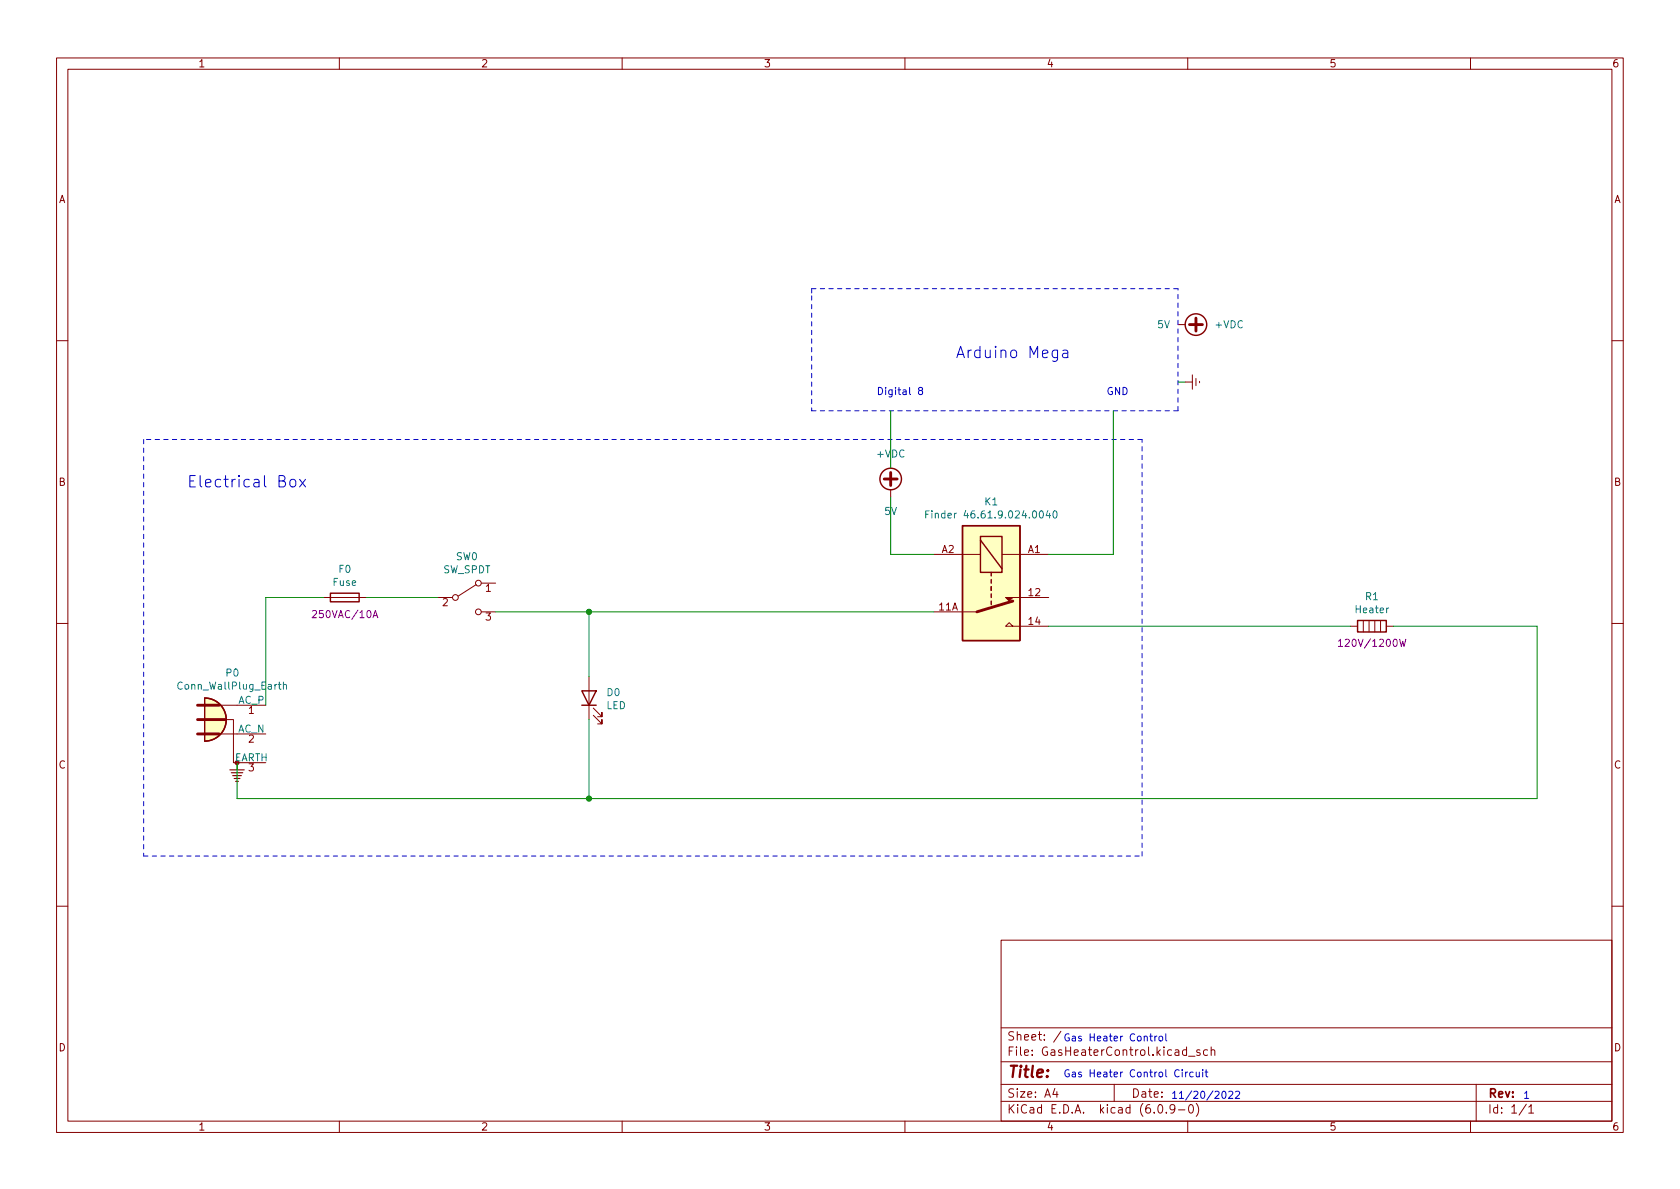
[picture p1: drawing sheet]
<svg xmlns="http://www.w3.org/2000/svg" width="297mm" height="210mm" viewBox="0 0 297 210" stroke-linecap="round" stroke-linejoin="round" font-family="sans-serif">
<g fill="none" stroke="#840000" stroke-width=".18">
<path d="M10 10.2h277v190.1h-277zM12 12.2h273v186.1h-273zM60 10.2v2M110 10.2v2M160 10.2v2M210 10.2v2M260 10.2v2M208.3 57.4h1.2M10 60.2h2M209.5 67.6h1.3M210.8 66.3v2.5M211.5 66.9v1.3"/>
<path d="M212.1 67.4v.3M285 60.2h2M157.5 86.6v1.3M165.1 98h8.3M177.2 98h8.2M10 110.2h2M57.1 105.7h7.7M77.5 105.7h2.5M84.2 103.4l-3.2 2M85.1 103.1h2.5M85.1 108.2h2.5M104.1 119.6v7.6"/>
<path d="M165.1 108.2h7.6M177.8 110.7l.6-.6 .7 .6zM179.1 105.7h6.3M179.1 110.7h6.3M238.8 110.7h1.2M241 109.7v2.1M242.1 109.7v2.1M243.1 109.7v2.1M244.1 109.7v2.1M245.1 110.7h1.3M285 110.2h2M34.9 127.2h6.4v7.7h5.7"/>
<path d="M38.7 129.8h8.3M38.7 124.7h8.3M104.9 126.5l1.5 1.5v-.8v.8h-.7M104.9 125.2l1.5 1.5v-.7v.7h-.7M10 160.2h2M177 166.3h108v32h-108zM285 160.2h2M60 198.3v2M110 198.3v2M160 198.3v2M177 194.8h108M177 191.8h108"/>
<path d="M177 187.8h108M177 181.8h108M186.5 192.5l-.4 1h1M186.9 193v1M187.6 182.4l-1.3 1.9M197 191.8v3M204.9 195.4l.2-.1a.81 .81 0 0 1 .6 .7 .81 .81 0 0 1-.3 .8h-.2a.81 .81 0 0 1-.6-.6 .81 .81 0 0 1 .3-.8zM206.2 196.7v.1M207.7 196l-.3 .3h-.3l-.2-.3 .1-.6 .4-.1 .2 .2a.99 .99 0 0 1-.3 1.3h-.3M208.4 196.3h1.1M210 198.3v2M210.1 186.8h1.2"/>
<path d="M210.4 195.4l.1-.1a.81 .81 0 0 1 .6 .7 .81 .81 0 0 1-.3 .8h-.2a.81 .81 0 0 1-.5-.6 .81 .81 0 0 1 .3-.8zM211.5 195.1a1.72 1.72 0 0 1 0 2.3M212.1 185.7l-.3-.1-.2 .2v.3l.5 .1v.4h-.5M213.5 185.7l-.4-.1-.3 .3v.4l.1 .3h.6M214.1 185.8l.3-.2 .3 .1 .1 .9M214.1 185.1v1.5M260 198.3v2M261 191.8v6.5M269.9 195.3l-1.3 1.9M270.3 195.8l.4-.5v1.5M270.3 196.8h.9"/>
<circle cx="80.5" cy="105.7" r=".51"/>
<circle cx="84.6" cy="103.1" r=".51"/>
<circle cx="84.6" cy="108.2" r=".51"/>
</g>
<path d="M210.3 57.4h2.3M211.5 56.3v2.2M156.3 84.7h2.3M157.5 83.6v2.2M179.1 106.3l-6.4 1.9M34.9 129.8h3.8M34.9 127.2h5M34.9 124.7h3.8" fill="none" stroke="#840000" stroke-width=".51"/>
<g fill="none" stroke="#840000" stroke-width=".25">
<path d="M170.2 93h10.1v20.3h-10.1zM173.4 94.9h3.8v6.3h-3.8zM173.4 95.5l3.8 5.1M58.4 104.9h5.1v1.5h-5.1zM175.3 101.2v.6M175.3 102.5v.6M175.3 103.8v.6M175.3 105v.7M175.3 106.3v.6M240 109.7h5.1v2.1h-5.1zM36.2 123.4a3.8 3.8 0 0 1 3.8 3.8 3.8 3.8 0 0 1-3.8 3.9zM102.9 122.2h2.5l-1.3 2.5z"/>
<path d="M102.9 124.7h2.5"/>
<circle cx="211.5" cy="57.4" r="1.9"/>
<circle cx="157.5" cy="84.7" r="1.9"/>
</g>
<path d="M65.9 109.2l.5-1.2 .4 1.2M66.1 108.9h.6M236.6 113.4l.4-.4v1.3M236.6 114.3h.8M247.5 113l.3 1.3 .2-.9 .3 .9 .3-1.3" fill="none" stroke="#840084" stroke-width=".18"/>
<g fill="#ffffc2" stroke="#ffffc2" stroke-width=".18">
<path d="M36.2 123.4a3.8 3.8 0 0 1 3.8 3.8 3.8 3.8 0 0 1-3.8 3.9z"/>
<path d="M170.2 93h10.1v20.3h-10.1z"/>
</g>
<path d="M40.6 136.1h2.6M40.9 136.6h2M41.1 137.2h1.6M41.4 137.7h1M41.7 138.2h.5M41.9 134.9v1.2" fill="none" stroke="#840000" stroke-width=".2"/>
<path d="M163.7 90.9h.4M164.3 90.3h-.6v1.3M164.8 90.3v.2M164.8 90.8v.8M185.3 90.3l-.3 .9h.8M185.6 90.8v.8M186.3 90.5l.2-.2a.68 .68 0 0 1 .4 .7 .68 .68 0 0 1-.4 .6l-.2-.1-.1-.4zM50.1 121.2l.2-.2 .3 .1 .1 .8M50.1 120.6v1.3" fill="none" stroke="#008484" stroke-width=".18"/>
<path d="M177.8 105.7h1.3l-.7 .6z" fill="#840000" stroke="#840000" stroke-width=".18"/>
<g fill="none" stroke="#0000c2" stroke-width=".18">
<path d="M162.6 69.1l-.2-.3 .1-.2 .1-.1 .4 .1 .1 .1v.2l-.6 .2-.1 .2 .1 .4 .1 .1h.3l.2-.3v-.3l-.2-.1M187.9 62l.2-.1 .6 .1 .1 1.2M188.8 62.4l-.7 .1a.39 .39 0 0 0-.3 .4 .39 .39 0 0 0 .3 .3l.7-.1M51.3 85a.54 .54 0 0 1 .6-.2 .54 .54 0 0 1 .4 .3v.6a.54 .54 0 0 1-.5 .4 .54 .54 0 0 1-.5-.4zM53 84.8l1 1.3M54 84.8l-1 1.3M203.3 183.2h.5M203.5 182.8v1.1l.3 .2M204.2 183.2v.9M204.5 183.2l-.3 .3M205 183.3l.3-.1 .3 .3v.3l-.3 .3-.3-.1-.1-.2zM206.1 182.8v1.1l.2 .2"/>
<path d="M209.6 189.6v.8M210 189.6l-.4 .2M211 189.6h-.4l-.2 .2 .1 .6h.5M211.5 189.6l.1 .8h.3l.1-.1M212 189.6v.8M212.7 189.2v.1M212.7 189.6v.8M213.1 189.6h.5M213.3 189.2v1l.3 .2M216.2 193.1l.1-.1a.68 .68 0 0 1 .5 .6 .68 .68 0 0 1-.5 .6l-.1-.1-.2-.3zM217.2 193.1l.5-.1 .3 .3-.8 .9h.8M218.5 193.1l.4-.1 .3 .3-.8 .9h.8"/>
</g>
<path d="M143.5 51v1.3M143.5 52.3v20.3M208.3 51h-64.8M25.4 77.7v73.7M143.5 72.6h64.8M201.9 77.7h-176.5M208.3 72.6v-21.6M25.4 151.4h176.5M201.9 151.4v-73.7" fill="none" stroke="#0000c2" stroke-width=".18" stroke-dasharray=".8 .8"/>
<path d="M157.5 72.6v10.2M196.8 72.6v25.4h-11.4M208.3 67.6h1.2M157.5 87.9v10.1h7.6M57.1 105.7h-10.1v19M64.8 105.7h12.7M87.6 108.2h77.5M104.1 108.2v11.4M185.4 110.7h53.4M246.4 110.7h25.4v30.5h-229.9v-6.3M104.1 127.2v14" fill="none" stroke="#008400" stroke-width=".18"/>
<g fill="#008400" stroke="#008400" stroke-width=".18">
<circle cx="104.1" cy="141.2" r=".46"/>
<circle cx="104.1" cy="108.2" r=".46"/>
</g>
<g font-size="2.8" fill="#0000c2">
<text x="168.9" y="63.3">Arduino Mega</text>
<text x="33" y="86.2">Electrical Box</text>
</g>
<text font-size="2.8" fill="#840000" x="178" y="190.6">Title:</text>
<g font-size="2.1" fill="#840000">
<text x="178" y="184">Sheet: /</text>
<text x="178" y="186.7">File: GasHeaterControl.kicad_sch</text>
<text x="178" y="196.9">KiCad E.D.A. kicad (6.0.9-0)</text>
<text x="178" y="194.1">Size: A4</text>
<text x="200" y="194.1">Date:</text>
<text x="263" y="194.1">Rev:</text>
<text x="263" y="196.9">Id: 1/1</text>
</g>
<g font-size="1.8" fill="#840000">
<text x="35" y="11.9">1</text>
<text x="85" y="11.9">2</text>
<text x="135" y="11.9">3</text>
<text x="185" y="11.9">4</text>
<text x="235" y="11.9">5</text>
<text x="285" y="11.9">6</text>
<text x="10.3" y="35.9">A</text>
<text x="285.3" y="35.9">A</text>
<text x="10.3" y="85.9">B</text>
<text x="285.3" y="85.9">B</text>
<text x="166.5" y="97.8">A2</text>
<text x="181.7" y="97.8">A1</text>
<text x="78.2" y="107.2">2</text>
<text x="85.9" y="104.6">1</text>
<text x="166" y="107.9">11A</text>
<text x="181.9" y="105.4">12</text>
<text x="85.9" y="109.7">3</text>
<text x="181.9" y="110.5">14</text>
<text x="44" y="126.2">1</text>
<text x="44" y="131.3">2</text>
<text x="10.3" y="135.9">C</text>
<text x="44" y="136.4">3</text>
<text x="285.3" y="135.9">C</text>
<text x="10.3" y="185.9">D</text>
<text x="285.3" y="185.9">D</text>
<text x="35" y="199.9">1</text>
<text x="85" y="199.9">2</text>
<text x="135" y="199.9">3</text>
<text x="185" y="199.9">4</text>
<text x="235" y="199.9">5</text>
<text x="285" y="199.9">6</text>
</g>
<g font-size="1.8" fill="#008484">
<text x="204.7" y="58">5V</text>
<text x="214.9" y="58">+VDC</text>
<text x="155.1" y="80.9">+VDC</text>
<text x="174.1" y="89.4">K1</text>
<text x="156.4" y="91.1">5V</text>
<text x="165.4" y="91.7">Finder 46.61.9.024.0040</text>
<text x="59.9" y="101.3">F0</text>
<text x="78.3" y="101.4">SW_SPDT</text>
<text x="80.6" y="99.1">SW0</text>
<text x="58.9" y="103.6">Fuse</text>
<text x="241.4" y="106.1">R1</text>
<text x="239.8" y="108.4">Heater</text>
<text x="40" y="119.6">P0</text>
<text x="31.8" y="121.9">Conn_WallPlug_Earth</text>
<text x="42.1" y="124.5">AC_P</text>
<text x="107.2" y="125.4">LED</text>
<text x="107.3" y="123.1">D0</text>
<text x="42" y="129.5">AC_N</text>
<text x="41.4" y="134.6">EARTH</text>
</g>
<g font-size="1.8" fill="#0000c2">
<text x="154.9" y="69.8">Digital 8</text>
<text x="195.6" y="69.8">GND</text>
<text x="188" y="184.1">Gas Heater Control</text>
<text x="188" y="190.5">Gas Heater Control Circuit</text>
<text x="207" y="194.3">11/20/2022</text>
<text x="269.2" y="194.3">1</text>
</g>
<g font-size="1.8" fill="#840084">
<text x="55.7" y="109.3">250VAC/10A</text>
<text x="237.5" y="114.4">120V/1200W</text>
</g>
</svg>
